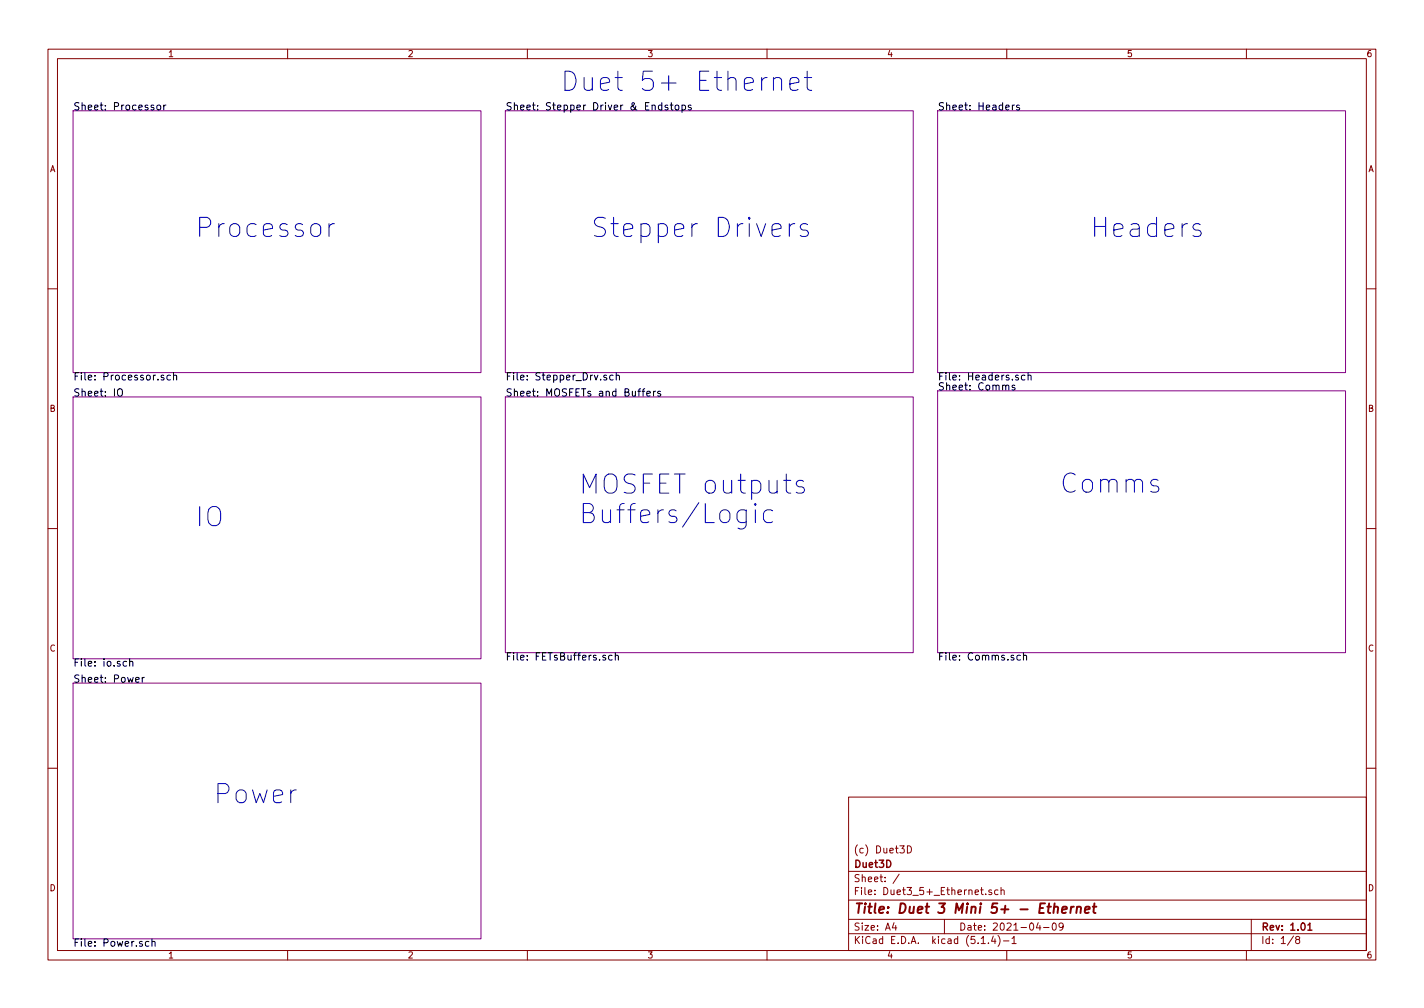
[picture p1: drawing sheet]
<svg xmlns="http://www.w3.org/2000/svg" width="297mm" height="210mm" viewBox="0 0 297 210" stroke-linecap="round" stroke-linejoin="round" font-family="sans-serif">
<g fill="none" stroke="#840000" stroke-width=".21">
<path d="M10 10.3h277v189.9h-277zM12 12.2h273v186.1h-273zM60 10.3v1.9M110 10.3v1.9M160 10.3v1.9M210 10.3v1.9M260 10.3v1.9M10 60.2h2M285 60.2h2M10 110.3h2M285 110.3h2M10 160.2h2"/>
<path d="M177 166.3h108v32h-108zM189.3 176.4a.75 .75 0 0 1 .8 .8 .75 .75 0 0 1-.8 .7zM285 160.2h2M60 198.3v1.9M110 198.3v1.9M160 198.3v1.9M177 194.8h108M177 191.8h108M177 187.8h108M177 181.8h108M186.5 192.5l-.4 1h1M186.8 193v1"/>
<path d="M187.6 182.3l-1.3 2M197 191.8v3M204.7 196.8h.8M205.6 186.5v.1M206.2 196.7v.1M206.8 185.7l-.3-.1-.3 .2 .1 .2 .5 .2v.3h-.6M207.2 195.2l-.4 1.1h.9M207.5 195.8v1M208.2 195.1a1.71 1.71 0 0 1 0 2.3M208.2 185.7l-.5-.1-.2 .3v.6l.2 .1 .5-.1M208.8 185.7l.2-.1 .4 .1 .1 .9M208.8 185.1v1.5"/>
<path d="M209.3 196.3h1.2M210 198.3v1.9M211.1 195.8l.4-.5v1.5M211.1 196.8h.9M216.6 192.5l-.4 1h.9M216.9 193v1M217.7 193.5h1.1M219.6 192.7l.4-.2a.86 .86 0 0 1-.2 1.5l-.2-.1-.1-.4zM221.8 193.2l-.3 .3h-.3l-.3-.3 .2-.6 .4-.1 .2 .2a1.13 1.13 0 0 1-.2 1.2l-.4 .1M260 198.3v1.9M261 191.8v6.5M269.8 195.2l-1.2 2"/>
<path d="M270.6 196l-.3-.4 .3-.3h.2l.3 .3-.1 .2-.6 .2-.1 .3v.4l.3 .1h.2l.3-.3v-.2l-.3-.3"/>
</g>
<path d="M272.8 193l.4-.5v1.5M272.8 194h.9" fill="none" stroke="#840000" stroke-width=".3"/>
<path d="M219.9 189.3l.3-.2 .4 .1v1.2M220 188.4l-.3 2M221.5 189.8l1-.2v-.4l-.6-.1-.3 .3v.9h.7M223.4 189.1l-.1 1.3M224 189.1l-.4 .1-.2 .3M224.7 189.3l.3-.2 .4 .1v1.2M224.7 189.1l-.2 1.3M226.3 189.8l1-.2v-.4l-.6-.1-.3 .3-.1 .9h.8M227.9 189.1h.8M228.3 188.4l-.2 1.8 .1 .1 .3 .1" fill="none" stroke="#840000" stroke-width=".41"/>
<path d="M15.2 23.1h85.1v54.6h-85.1zM105.4 23.1h85.1v54.6h-85.1zM195.6 23.1h85.1v54.6h-85.1zM15.2 82.8h85.1v54.6h-85.1zM105.4 82.8h85.1v53.3h-85.1zM195.6 81.5h85.1v54.6h-85.1zM15.2 142.5h85.1v53.3h-85.1z" fill="none" stroke="#840084" stroke-width=".21"/>
<g fill="none" stroke="#000" stroke-width=".21">
<path d="M32.8 22l.2-.1 .5 .1v.6l-.1 .3h-.4l-.2-.1zM34.2 21.9v1M34.6 21.9l-.4 .3M138 22l-.4-.1-.3 .3 .2 .7h.5M138 21.4v1.5M139.3 22l-.4-.1-.2 .2 .1 .2 .5 .2v.4h-.6M139.8 21.9h.6M140 21.4v1.3l.4 .2M140.9 22l.2-.1 .5 .1v.6l-.1 .3h-.4l-.2-.1zM142.3 22l.4-.1 .3 .3-.2 .7h-.5M142.3 21.9v1.5M144.1 22l-.3-.1-.2 .2v.2l.5 .2v.4h-.5"/>
<path d="M211.2 21.9v1M211.6 21.9l-.4 .3M212.6 22l-.3-.1-.3 .2 .1 .2 .5 .2v.4h-.6M34.2 78.3h-.4l-.2 .2 .1 .2 .5 .1v.4h-.6M35.6 78.3h-.5l-.3 .2 .2 .7h.6M36.2 78.4l.2-.1h.4l.1 1M36.2 77.7v1.6M126.5 78.3h-.3l-.3 .2 .1 .2 .5 .1v.4h-.6M127.9 78.3h-.4l-.3 .2 .1 .7h.6M128.5 78.4l.3-.1h.3l.1 1M128.5 77.7v1.6M213.8 78.3h-.4l-.3 .2 .1 .7h.6"/>
<path d="M214.5 78.4l.2-.1h.3l.1 1M214.5 77.7v1.6M24.6 81.3l.3-.2 .4 .1a.99 .99 0 0 1-.1 1.4 .53 .53 0 0 1-.7-.5zM133.9 81.6h.6M134.5 81.1l-.4 .2v1.3M134.9 82.1l.8-.1-.1-.3-.4-.1-.3 .2 .1 .7h.6M136.3 81.6v1M136.8 81.6l-.5 .3M137.8 81.7l-.4-.1-.2 .2 .1 .2 .5 .2v.3h-.6M209.8 80.5l.2-.2 .4 .1v1M211.7 80.4l-.4-.1-.2 .2 .1 .3 .5 .1v.4h-.6M26.4 138l-.4-.1-.3 .3 .1 .7h.6"/>
<path d="M27.1 138.1l.2-.2 .3 .1 .1 1M27.1 137.4v1.6M126.3 136.7h-.4l-.2 .2 .1 .2 .5 .2v.3h-.6M127.7 136.7h-.4l-.4 .3 .2 .6h.6M128.3 136.8l.2-.1h.4l.1 1M128.3 136.2v1.5M212.9 136.7h-.5l-.3 .3 .2 .6h.6M213.5 136.8l.2-.1h.4v1M213.5 136.2v1.5M28.3 141.8l.7-.1v-.3l-.5-.1-.2 .2 .1 .7h.6M29.7 141.3v1M30.1 141.3l-.4 .3"/>
<path d="M31.1 196.4h-.5l-.3 .2 .2 .7h.6M31.7 196.5l.2-.1h.4l.1 1M31.7 195.9v1.5"/>
</g>
<g fill="none" stroke="#0000c2" stroke-width=".21">
<path d="M161.3 16.6a.98 .98 0 0 1 1.7 .2v2M161.3 16.2v2.6M164.8 17.5l1.8-.4-.1-.7-.4-.2h-.8l-.4 .2-.1 .4v1.5l.1 .4 .4 .1h.8l.4-.1M167.8 16.2h1.5M168.4 14.9v3.4l.2 .4 .7 .1M68.6 46.7v2.6M69.7 46.7a1 1 0 0 0-1.1 .7M164.6 46.7v2.6M165.8 46.7a1.05 1.05 0 0 0-1.2 .7M168.5 46.9l-.4-.2h-.6l-.4 .2-.2 .3 .2 .6 1.4 .4 .1 .4-.1 .5-.4 .2h-.8l-.4-.2M250.4 46.9l-.4-.2h-.6l-.4 .2-.2 .3 .2 .6 1.4 .4 .2 .4-.2 .5-.4 .2h-.8l-.4-.2M155.7 106.3v3.3a1.07 1.07 0 0 1-1.8 .6"/>
<path d="M155.7 106.5l-.4-.2h-.8l-.4 .2-.4 .6v1.1l.4 .6 .4 .2h.8l.4-.2M157.6 106.3v2.7M161.2 106.5l-.4-.2h-.8l-.4 .2-.3 .6v1.1l.3 .6 .4 .2h.8l.4-.2M167.6 100.4l-.4-.2h-.5l-.4 .2-.2 .4 .2 .5 1.3 .4 .2 .4-.2 .6-.4 .2h-.7l-.4-.2"/>
</g>
<g font-size="5.6" fill="#0000c2">
<text x="116.8" y="19">Duet 5+ Ethernet</text>
<text x="40.6" y="49.5">Processor</text>
<text x="123.2" y="49.5">Stepper Drivers</text>
<text x="227.3" y="49.5">Headers</text>
<text x="120.6" y="103.1">MOSFET outputs</text>
<text x="221" y="102.9">Comms</text>
<text x="40.6" y="109.8">IO</text>
<text x="120.6" y="109.2">Buffers/Logic</text>
<text x="44.4" y="167.6">Power</text>
</g>
<text font-size="2.8" fill="#840000" x="178" y="190.5">Title: Duet 3 Mini 5+ - Ethernet</text>
<g font-size="2.1">
<text x="15.2" y="23">Sheet: Processor</text>
<text x="105.4" y="23">Sheet: Stepper Driver &amp; Endstops</text>
<text x="195.6" y="23">Sheet: Headers</text>
<text x="15.2" y="79.3">File: Processor.sch</text>
<text x="15.2" y="82.7">Sheet: IO</text>
<text x="105.4" y="79.3">File: Stepper_Drv.sch</text>
<text x="105.4" y="82.7">Sheet: MOSFETs and Buffers</text>
<text x="195.6" y="79.3">File: Headers.sch</text>
<text x="195.6" y="81.4">Sheet: Comms</text>
<text x="105.4" y="137.8">File: FETsBuffers.sch</text>
<text x="195.6" y="137.8">File: Comms.sch</text>
<text x="15.2" y="142.4">Sheet: Power</text>
<text x="15.2" y="139">File: io.sch</text>
<text x="15.2" y="197.5">File: Power.sch</text>
</g>
<g font-size="2.1" fill="#840000">
<text x="178" y="178">(c) Duet3D</text>
<text x="178" y="184">Sheet: /</text>
<text x="178" y="181">Duet3D</text>
<text x="178" y="186.7">File: Duet3_5+_Ethernet.sch</text>
<text x="178" y="196.9">KiCad E.D.A. kicad (5.1.4)-1</text>
<text x="178" y="194.1">Size: A4</text>
<text x="200" y="194.1">Date: 2021-04-09</text>
<text x="263" y="194.1">Rev: 1.01</text>
<text x="263" y="196.9">Id: 1/8</text>
</g>
<g font-size="1.8" fill="#840000">
<text x="35" y="11.9">1</text>
<text x="85" y="11.9">2</text>
<text x="135" y="11.9">3</text>
<text x="185" y="11.9">4</text>
<text x="235" y="11.9">5</text>
<text x="285" y="11.9">6</text>
<text x="10.4" y="35.9">A</text>
<text x="285.4" y="35.9">A</text>
<text x="10.4" y="85.9">B</text>
<text x="285.4" y="85.9">B</text>
<text x="10.4" y="135.9">C</text>
<text x="285.4" y="135.9">C</text>
<text x="10.4" y="185.9">D</text>
<text x="285.4" y="185.9">D</text>
<text x="35" y="199.9">1</text>
<text x="85" y="199.9">2</text>
<text x="135" y="199.9">3</text>
<text x="185" y="199.9">4</text>
<text x="235" y="199.9">5</text>
<text x="285" y="199.9">6</text>
</g>
</svg>
